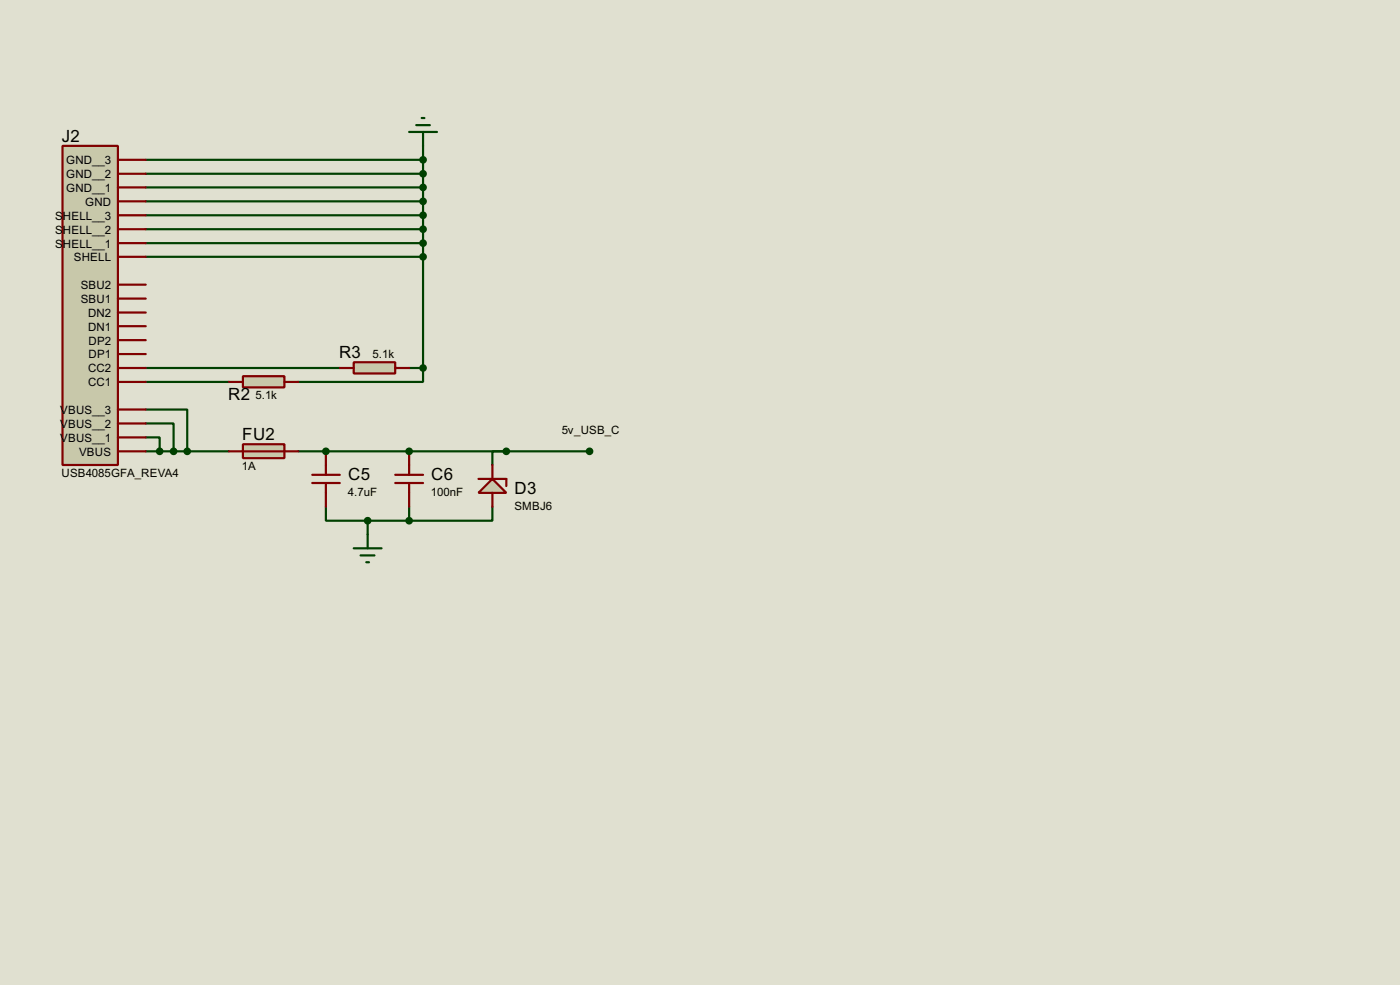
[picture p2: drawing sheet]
<svg xmlns="http://www.w3.org/2000/svg" width="256mm" height="180mm" viewBox="0 0 256 180" stroke-linecap="round" stroke-linejoin="round" font-family="sans-serif">
<path d="M0 0h256.5v180.3h-256.5z" fill="#e0e0d0"/>
<g fill="none" stroke="#004000" stroke-width=".4">
<path d="M26.7 29.3h50.8M26.7 31.8h50.8M26.7 34.3h50.8M26.7 36.9h50.8M26.7 39.4h50.8M77.5 26.7v40.7M26.7 42h50.8M26.7 44.5h50.8M26.7 47h50.8M26.7 77.5h5.1v5.1M26.7 75h7.6v7.6M26.7 69.9h15.3"/>
<path d="M26.7 67.4h35.6M75 67.4h2.5M77.5 67.4v2.5h-22.8M26.7 80.1h2.6v2.5M26.7 82.6h15.3M54.7 82.6h5M59.7 92.8v2.5h7.7v2.5"/>
</g>
<circle cx="59.7" cy="82.6" r=".2" fill="#004000"/>
<path d="M59.7 82.6h15.3" fill="none" stroke="#004000" stroke-width=".4"/>
<circle cx="75" cy="82.6" r=".2" fill="#004000"/>
<path d="M67.4 95.3h7.6M75 82.6h33M75 92.8v2.5M90.2 92.8v2.5h-15.2M92.8 82.6h-2.6v2.5" fill="none" stroke="#004000" stroke-width=".4"/>
<path d="M11.5 26.7h10.1v58.4h-10.1z" fill-rule="evenodd" fill="#c8c8aa" stroke="#800000" stroke-width=".4"/>
<g fill="none" stroke="#800000" stroke-width=".4">
<path d="M21.6 36.9h5.1M21.6 34.3h5.1M21.6 31.8h5.1M21.6 29.3h5.1M21.6 39.4h5.1M21.6 59.7h5.1M21.6 57.2h5.1M21.6 54.7h5.1M21.6 52.1h5.1M21.6 47h5.1M21.6 44.5h5.1M21.6 42h5.1"/>
<path d="M21.6 69.9h5.1M21.6 67.4h5.1M21.6 64.8h5.1M21.6 62.3h5.1M21.6 77.5h5.1M21.6 75h5.1M21.6 82.6h5.1M21.6 80.1h5.1"/>
</g>
<path d="M44.5 81.3h7.6v2.6h-7.6z" fill-rule="evenodd" fill="#c8c8aa" stroke="#800000" stroke-width=".4"/>
<path d="M42 82.6h12.7" fill="none" stroke="#800000" stroke-width=".4"/>
<path d="M44.5 68.9h7.6v2h-7.6z" fill="#c8c8aa" stroke="#800000" stroke-width=".4"/>
<path d="M42 69.9h2.5M52.1 69.9h2.6" fill="none" stroke="#800000" stroke-width=".4"/>
<path d="M64.8 66.3h7.6v2.1h-7.6z" fill="#c8c8aa" stroke="#800000" stroke-width=".4"/>
<path d="M62.3 67.4h2.5M72.4 67.4h2.6M57.2 86.9h5.1M57.2 88.4h5.1M59.7 82.6v4.3M59.7 88.4v4.4M72.4 86.9h5.1M72.4 88.4h5.1M75 82.6v4.3M75 88.4v4.4" fill="none" stroke="#800000" stroke-width=".4"/>
<path d="M75 24.2h5.1M76.3 22.9h2.5M77.3 21.6h.5M77.5 24.2v2.5M67.4 97.8v2.6M64.8 100.4h5.1M66.1 101.7h2.5M67.1 102.9h.5" fill="none" stroke="#004000" stroke-width=".4"/>
<g fill="#004000" stroke="#004000" stroke-width=".4">
<circle cx="77.5" cy="29.3" r=".5"/>
<circle cx="77.5" cy="31.8" r=".5"/>
<circle cx="77.5" cy="34.3" r=".5"/>
<circle cx="77.5" cy="36.9" r=".5"/>
<circle cx="77.5" cy="67.4" r=".5"/>
<circle cx="29.2" cy="82.6" r=".5"/>
<circle cx="31.8" cy="82.6" r=".5"/>
<circle cx="34.3" cy="82.6" r=".5"/>
<circle cx="77.5" cy="39.4" r=".5"/>
<circle cx="77.5" cy="42" r=".5"/>
<circle cx="77.5" cy="44.5" r=".5"/>
<circle cx="77.5" cy="47" r=".5"/>
<circle cx="67.3" cy="95.3" r=".5"/>
<circle cx="59.7" cy="82.6" r=".5"/>
<circle cx="74.9" cy="82.6" r=".5"/>
</g>
<path d="M90.2 87.7l2.6 2.5h-5.1z" fill="#c8c8aa" stroke="#800000" stroke-width=".4"/>
<path d="M87.7 87.7h5.1v1.3M90.2 85.1v2.6M90.2 90.2v2.6" fill="none" stroke="#800000" stroke-width=".4"/>
<g fill="#004000" stroke="#004000" stroke-width=".4">
<circle cx="108" cy="82.6" r=".5"/>
<circle cx="92.7" cy="82.6" r=".5"/>
<circle cx="74.9" cy="95.3" r=".5"/>
</g>
<g font-size="3.5">
<text x="11.3" y="25.9">J2</text>
<text x="62.1" y="65.5">R3</text>
<text x="41.8" y="73.2">R2</text>
<text x="44.4" y="80.5">FU2</text>
<text x="63.8" y="87.8">C5</text>
<text x="79" y="87.8">C6</text>
<text x="94.3" y="90.4">D3</text>
</g>
<g font-size="2.4">
<text x="12.1" y="35.1">GND__1</text>
<text x="12.1" y="32.6">GND__2</text>
<text x="12.1" y="30">GND__3</text>
<text x="10.1" y="40.2">S</text>
<text x="11.5" y="40.2">HELL__3</text>
<text x="15.6" y="37.7">GND</text>
<text x="10.1" y="45.3">S</text>
<text x="10.1" y="42.7">S</text>
<text x="11.5" y="45.3">HELL__1</text>
<text x="11.5" y="42.7">HELL__2</text>
<text x="13.5" y="47.8">SHELL</text>
<text x="14.8" y="52.9">SBU2</text>
<text x="14.8" y="55.4">SBU1</text>
<text x="16.1" y="58">DN2</text>
<text x="16.1" y="60.5">DN1</text>
<text x="16.2" y="65.6">DP1</text>
<text x="16.2" y="63.1">DP2</text>
<text x="68.3" y="65.5">5.1k</text>
<text x="16.1" y="70.7">CC1</text>
<text x="16.1" y="68.1">CC2</text>
<text x="11" y="75.8">VBUS__3</text>
<text x="46.8" y="73.1">5.1k</text>
<text x="11" y="80.8">VBUS__1</text>
<text x="11" y="78.3">VBUS__2</text>
<text x="14.5" y="83.4">VBUS</text>
<text x="102.9" y="79.5">5v_USB_C</text>
<text x="11.3" y="87.3">USB4085GFA_REVA4</text>
<text x="44.3" y="86.1">1A</text>
<text x="63.8" y="90.8">4.7uF</text>
<text x="79" y="90.8">100nF</text>
<text x="94.2" y="93.3">SMBJ6</text>
</g>
</svg>
